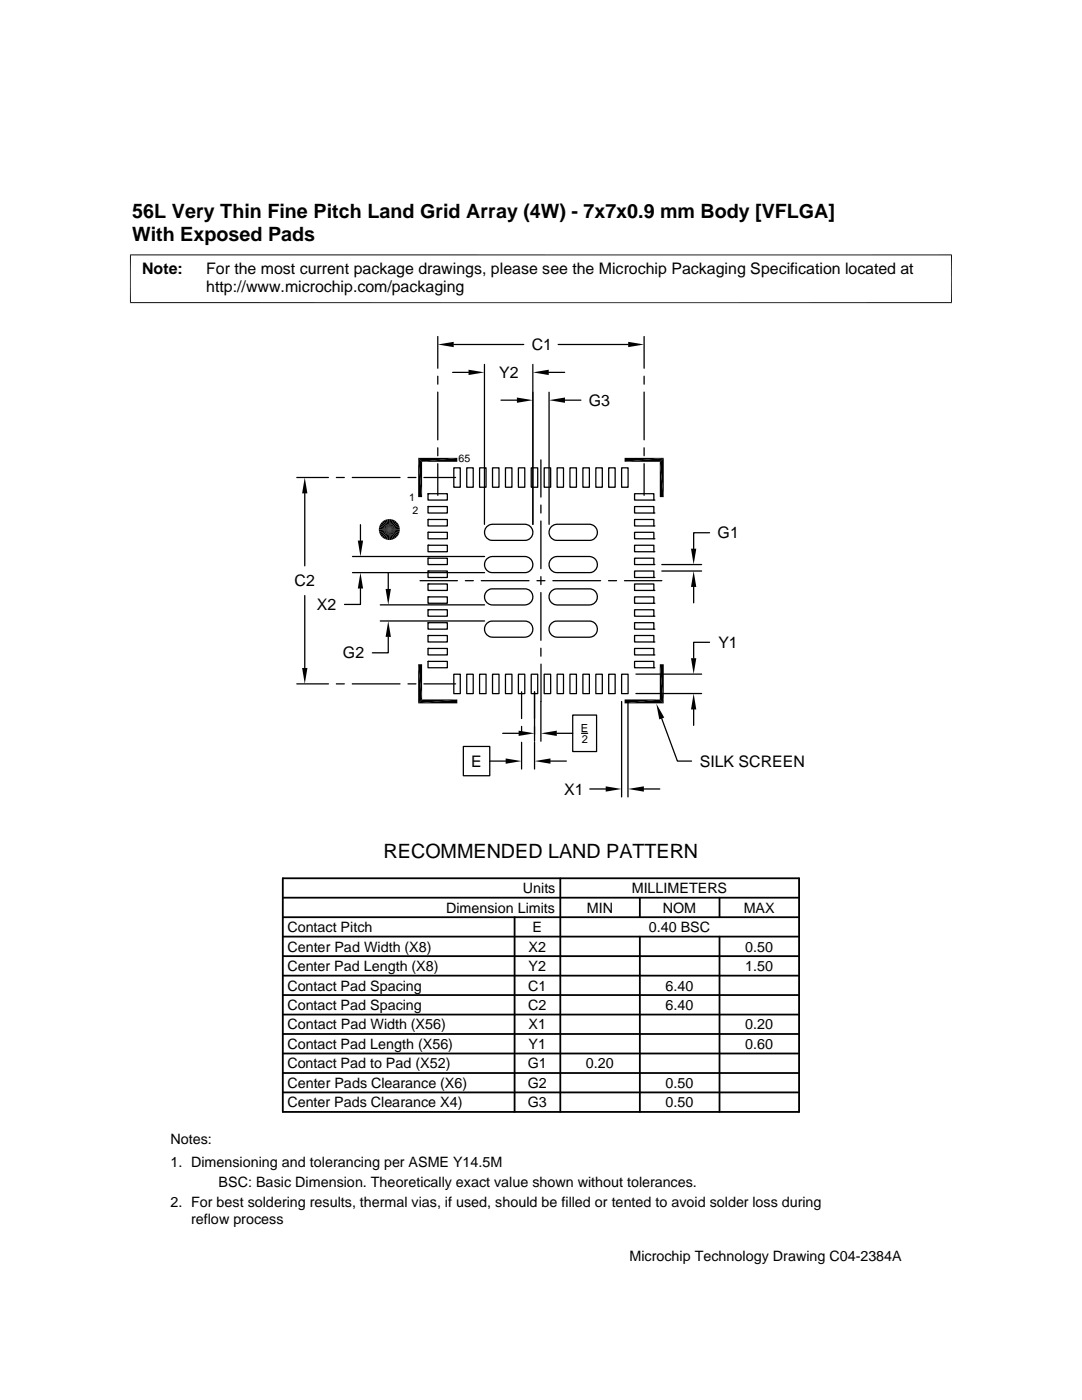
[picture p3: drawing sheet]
<svg xmlns="http://www.w3.org/2000/svg" width="216mm" height="279mm" viewBox="0 0 216 279" stroke-linecap="round" stroke-linejoin="round" font-family="sans-serif">
<g fill="none" stroke="#000" stroke-width=".25">
<path d="M87.4 67.2v6.3M87.4 75.1v1.6M87.4 78.3v9.5M90.3 74.3h3.2M90.5 68.7h14M96.7 72.7v31.9M100 79.9h3.1M106.3 72.7v31.9M109.5 74.3h3.2M109.6 78.3v26.3M111.4 68.7h13.9M112.7 79.9h3.2"/>
<path d="M128.5 67.2v6.3M128.5 75.1v1.6M128.5 78.3v9.5M59.2 95.3h6.3M60.8 98.5v14.4M67.1 95.3h1.6M70.3 95.3h9.5M81.4 95.3h1.6M84.6 95.3h6.3M85.4 98.5h3.9v1.3h-3.9zM85.4 98.5h.1M87.4 89.4v1.6"/>
<path d="M87.4 92.5v6.3M90.6 93.4h1.2v3.8h-1.2zM93.1 93.4h1.3v3.8h-1.3zM95.7 93.4h1.3v3.8h-1.3zM98.3 93.4h1.3v3.8h-1.3zM100.9 93.4h1.3v3.8h-1.3zM103.4 93.4h1.3v3.8h-1.3zM106 93.4h1.3v3.8h-1.3zM107.9 91.8v7.4M108.6 93.4h1.3v3.8h-1.3zM111.2 93.4h1.2v3.8h-1.2zM113.7 93.4h1.3v3.8h-1.3z"/>
<path d="M116.3 93.4h1.3v3.8h-1.3zM118.9 93.4h1.3v3.8h-1.3zM121.5 93.4h1.2v3.8h-1.2zM124 93.4h1.3v3.8h-1.3zM126.6 98.5h3.9v1.3h-3.9zM128.5 89.4v1.6M128.5 92.5v6.3M130.5 99.8h.1M60.8 118.9v14.4M70.3 111.1h26.4M70.3 114.3h26.4M71.9 117.5v3.1h-3.2"/>
<path d="M71.9 104.7v3.2M77.5 114.4v3.1M83.8 115.9h7.5M85.4 101.1h3.9v1.3h-3.9zM85.4 101.1h.1M85.4 103.7h3.9v1.3h-3.9zM85.4 103.7h.1M85.4 106.2h3.9v1.3h-3.9zM85.4 106.2h.1M85.4 108.8h3.9v1.3h-3.9zM85.4 108.8h.1M85.4 111.4h3.9v1.3h-3.9z"/>
<path d="M85.4 111.4h.1M85.4 114h3.9v1.3h-3.9zM85.4 114h.1M85.4 116.5h3.9v1.3h-3.9zM85.4 116.5h.1M85.4 119.1h3.9v1.3h-3.9zM85.4 119.1h.1M92.9 115.9h1.5M96 115.9h9.6M97 118.2l.9-.7h6.8a1.61 1.61 0 0 1 1.6 1.6 1.61 1.61 0 0 1-1.6 1.6h-6.4a1.62 1.62 0 0 1-1.3-2.5zM97 111.7l.4-.3 .9-.3h6.4a1.61 1.61 0 0 1 1.6 1.6 1.61 1.61 0 0 1-1.6 1.6h-6.4a1.6 1.6 0 0 1-1.5-.9 1.6 1.6 0 0 1 .2-1.7zM97 105.3l.4-.4 .9-.3h6.4a1.61 1.61 0 0 1 1.6 1.6 1.61 1.61 0 0 1-1.6 1.6h-6.4a1.6 1.6 0 0 1-1.5-.8 1.6 1.6 0 0 1 .2-1.7z"/>
<path d="M107.1 115.9h1.6M107.9 100.8v1.6M107.9 104v9.5M107.9 115.1v1.6M107.9 118.3v9.5M109.9 118.2l.9-.7h6.8a1.61 1.61 0 0 1 1.6 1.6 1.61 1.61 0 0 1-1.6 1.6h-6.4a1.62 1.62 0 0 1-1.5-.9 1.62 1.62 0 0 1 .2-1.6zM109.9 111.7l.4-.4 .9-.2h6.4a1.61 1.61 0 0 1 1.6 1.6 1.61 1.61 0 0 1-1.6 1.6h-6.4a1.6 1.6 0 0 1-1.5-.9 1.6 1.6 0 0 1 .2-1.7zM109.9 105.3l.4-.4 .9-.3h6.4a1.61 1.61 0 0 1 1.6 1.6 1.61 1.61 0 0 1-1.6 1.6h-6.4a1.6 1.6 0 0 1-1.5-.8 1.6 1.6 0 0 1 .2-1.7zM110.3 115.9h9.5M121.4 115.9h1.6M124.6 115.9h7.5M126.6 119.1h3.9v1.3h-3.9z"/>
<path d="M126.6 116.5h3.9v1.3h-3.9zM126.6 114h3.9v1.3h-3.9zM126.6 111.4h3.9v1.3h-3.9zM126.6 108.8h3.9v1.3h-3.9zM126.6 106.2h3.9v1.3h-3.9zM126.6 103.7h3.9v1.3h-3.9zM126.6 101.1h3.9v1.3h-3.9zM130.5 117.8h.1M130.5 115.3h.1M130.5 112.7h.1M130.5 110.1h.1M130.5 107.5h.1"/>
<path d="M130.5 105h.1M130.5 102.4h.1M132.1 114h7.9M132.1 112.7h7.9M138.4 117.1v3.2M141.6 106.3h-3.2v3.2M59.2 136.5h6.3M67.1 136.5h1.6M70.3 136.5h9.5M75.9 120.7h20.8M75.9 123.9h20.8M77.5 127.1v3.2h-3.2"/>
<path d="M81.4 136.5h1.6M84.6 136.5h6.3M85.4 121.7h3.9v1.3h-3.9zM85.4 121.7h.1M85.4 124.3h3.9v1.3h-3.9zM85.4 124.3h.1M85.4 126.8h3.9v1.3h-3.9zM85.4 126.8h.1M85.4 129.4h3.9v1.3h-3.9zM85.4 129.4h.1M85.4 132h3.9v1.3h-3.9zM85.4 132h.1"/>
<path d="M90.6 134.6h1.2v3.8h-1.2zM93.1 134.6h1.3v3.8h-1.3zM95.7 134.6h1.3v3.8h-1.3zM97 124.6l.9-.6h6.8a1.61 1.61 0 0 1 1.6 1.6 1.61 1.61 0 0 1-1.6 1.6h-6.4a1.62 1.62 0 0 1-1.3-2.6zM98.3 134.6h1.3v3.8h-1.3zM100.9 134.6h1.3v3.8h-1.3zM103.4 134.6h1.3v3.8h-1.3zM104.1 138.1v5.3M106 134.6h1.3v3.8h-1.3zM106.7 138.1v9.8M107.9 129.4v1.6M107.9 132.5v15.4"/>
<path d="M108.6 134.6h1.3v3.8h-1.3zM109.9 124.6l.9-.6h6.8a1.61 1.61 0 0 1 1.6 1.6 1.61 1.61 0 0 1-1.6 1.6h-6.4a1.62 1.62 0 0 1-1.5-.9 1.62 1.62 0 0 1 .2-1.7zM111.2 134.6h1.2v3.8h-1.2zM113.7 134.6h1.3v3.8h-1.3zM116.3 134.6h1.3v3.8h-1.3zM118.9 134.6h1.3v3.8h-1.3zM121.5 134.6h1.2v3.8h-1.2zM124 140v19M124 134.6h1.3v3.8h-1.3zM125.3 140v19M126.6 132h3.9v1.3h-3.9zM126.6 129.4h3.9v1.3h-3.9z"/>
<path d="M126.6 126.8h3.9v1.3h-3.9zM126.6 124.3h3.9v1.3h-3.9zM126.6 121.7h3.9v1.3h-3.9zM126.9 138.4h13.1M126.9 134.5h13.1M130.5 133.3h.1M130.5 130.7h.1M130.5 128.1h.1M130.5 125.6h.1M130.5 123h.1M130.5 120.4h.1M141.6 128.2h-3.2v3.2"/>
<path d="M92.5 149h5.2v5.8h-5.2zM97.7 151.9h3.2M100.3 146.3h3.2M104.1 145v1.6M104.1 148.1v5.4M106.7 148.1v5.4M109.8 151.9h3.2M111.1 146.3h3.2M114.3 142.7h4.7v7.3h-4.7zM116.1 146.3h1.2M117.7 157.5h3.2M128.5 157.5h3.2"/>
<path d="M132 143.4l3.2 8.5h2.8M138.4 141.6v3.2"/>
</g>
<g fill="none" stroke="#000" stroke-width=".36">
<path d="M56.4 179.2h103M56.4 175.3h103v46.6h-103zM111.8 175.3v46.6M127.7 179.2v3.8M143.6 179.2v3.8M56.4 183h103M56.4 190.8h103M56.4 186.9h103M56.4 194.7h103M56.4 198.6h103M102.7 183v38.9M127.7 186.9v35"/>
<path d="M143.6 186.9v35M56.4 202.5h103M56.4 206.4h103M56.4 214.1h103M56.4 210.2h103M56.4 218h103"/>
</g>
<g fill="#000">
<path d="M87.4 68.7l3.1-.5v1.1zM93.5 73.8l3.2 .5-3.2 .5zM103.1 79.3l3.2 .6-3.2 .5zM106.3 74.3l3.2-.5v1zM109.6 79.9l3.1-.6v1.1zM125.3 68.2l3.2 .5-3.2 .6zM60.8 95.3l.5 3.2h-1zM83.4 91.4l.8 7.8h-.8zM83.4 91.4h7.8l-7 .8zM83.4 91.4l.8 .8v7zM84.2 92.2l7-.8v.8zM124.6 91.4h7.8l-7.8 .8z"/>
<path d="M124.6 92.2l7.8-.8-.7 .8zM131.7 92.2l.7 7h-.7zM131.7 92.2l.7-.8v7.8zM71.4 107.9h1.1l-.6 3.2zM71.9 114.3l.6 3.2h-1.1zM75.6 106.1l2.1-.4-1.9 .8zM75.8 104.9l1.9 .8-2.1-.4zM75.8 106.5l1.9-.8-1.8 1.1zM75.9 104.5l1.8 1.2-1.9-.8zM75.9 106.8l1.8-1.1-1.5 1.5zM76.2 104.2l1.5 1.5-1.8-1.2zM77.7 105.7l-1.2 1.7-.3-.2z"/>
<path d="M76.2 104.2l.3-.3 1.2 1.8zM77.7 105.7l-.8 1.9-.4-.2zM76.5 103.9l.4-.2 .8 2zM77.7 105.7l-.4 2-.4-.1zM76.9 117.5h1.1l-.5 3.2zM76.9 103.7l.4-.1 .4 2.1zM77.7 105.7l.8 1.9-.4 .1zM78.1 103.6l.4 .1-.8 2zM77.7 105.7l1.1 1.7-.3 .2zM78.5 103.7l.3 .2-1.1 1.8zM77.7 105.7l1.5 1.5-.4 .2zM78.8 103.9l.4 .3-1.5 1.5z"/>
<path d="M77.7 105.7l1.7 1.1-.2 .4zM77.7 105.7l1.5-1.5 .2 .3zM77.7 105.7l1.9 .8-.2 .3zM77.7 105.7l1.7-1.2 .2 .4zM77.7 105.7l2 .4-.1 .4zM77.7 105.7l1.9-.8 .1 .4zM138.4 114l.5 3.1h-1zM137.9 109.5h1l-.5 3.2zM60.3 133.3h1l-.5 3.2zM77.5 123.9l.5 3.2h-1.1zM83.4 132.6h.8v7zM84.2 139.6h7l-7.8 .8z"/>
<path d="M131.7 132.6l.7 7.8-.7-.8zM124.6 139.6h7.1l-7.1 .8zM131.7 132.6h.7v7.8zM137.9 131.4h1l-.5 3.1zM83.4 132.6l.8 7-.8 .8zM83.4 140.4l7.8-.8v.8zM100.9 151.4l3.2 .5-3.2 .5zM103.5 145.8l3.2 .5-3.2 .6zM106.7 151.9l3.1-.5v1zM107.9 146.3l3.2-.5v1.1zM120.9 156.9l3.1 .6-3.1 .5zM125.3 157.5l3.2-.6v1.1z"/>
<path d="M131 140.4l1.5 2.8-.9 .4zM124.6 140.4l7.1-.8 .7 .8zM138.4 138.4l.5 3.2h-1z"/>
</g>
<path d="M77.9 103.6v4.2M79.8 105.5h-4.2" fill="none" stroke="#000" stroke-width=".42"/>
<path d="M75.6 105.9h4.2M77.5 103.6v4.2" fill="none" stroke="#000" stroke-width=".4"/>
<path d="M26 50.8v9.7M189.9 50.8v9.7M189.9 50.9h-164M25.9 60.4h164" fill="none" stroke="#000" stroke-width=".2"/>
<g font-size="3.9">
<text x="26.4" y="43.5">56L Very Thin Fine Pitch Land Grid Array (4W) - 7x7x0.9 mm Body [VFLGA]</text>
<text x="26.4" y="48">With Exposed Pads</text>
<text x="76.5" y="171.1">RECOMMENDED LAND PATTERN</text>
</g>
<g font-size="3.2">
<text x="28.4" y="54.6">Note:</text>
<text x="41.1" y="54.6">For the most current package drawings, please see the Microchip Packaging Specification located at</text>
<text x="41.1" y="58.3">http://www.microchip.com/packaging</text>
<text x="106.1" y="69.9">C1</text>
<text x="99.6" y="75.5">Y2</text>
<text x="117.5" y="81">G3</text>
<text x="143.2" y="107.4">G1</text>
<text x="58.8" y="117">C2</text>
<text x="63.2" y="121.8">X2</text>
<text x="68.4" y="131.4">G2</text>
<text x="143.3" y="129.3">Y1</text>
<text x="94" y="153">E</text>
<text x="139.6" y="153.1">SILK SCREEN</text>
<text x="112.6" y="158.6">X1</text>
</g>
<g font-size="2.9">
<text x="104.3" y="178.2">Units</text>
<text x="126" y="178.2">MILLIMETERS</text>
<text x="89" y="182.1">Dimension Limits</text>
<text x="117.1" y="182.1">MIN</text>
<text x="132.3" y="182.1">NOM</text>
<text x="148.4" y="182.1">MAX</text>
<text x="57.3" y="189.9">Center Pad Width (X8)</text>
<text x="57.3" y="186">Contact Pitch</text>
<text x="105.5" y="189.9">X2</text>
<text x="106.3" y="186">E</text>
<text x="129.5" y="186">0.40 BSC</text>
<text x="148.7" y="189.9">0.50</text>
<text x="57.3" y="197.7">Contact Pad Spacing</text>
<text x="57.3" y="193.8">Center Pad Length (X8)</text>
<text x="105.4" y="197.7">C1</text>
<text x="105.5" y="193.8">Y2</text>
<text x="132.8" y="197.7">6.40</text>
<text x="148.7" y="193.8">1.50</text>
<text x="57.3" y="201.6">Contact Pad Spacing</text>
<text x="105.4" y="201.6">C2</text>
<text x="132.8" y="201.6">6.40</text>
<text x="57.3" y="209.3">Contact Pad Length (X56)</text>
<text x="57.3" y="205.4">Contact Pad Width (X56)</text>
<text x="105.5" y="209.3">Y1</text>
<text x="105.5" y="205.4">X1</text>
<text x="148.7" y="209.3">0.60</text>
<text x="148.7" y="205.4">0.20</text>
<text x="57.3" y="213.2">Contact Pad to Pad (X52)</text>
<text x="105.3" y="213.2">G1</text>
<text x="116.9" y="213.2">0.20</text>
<text x="57.3" y="217.1">Center Pads Clearance (X6)</text>
<text x="57.3" y="221">Center Pads Clearance X4)</text>
<text x="105.3" y="221">G3</text>
<text x="105.3" y="217.1">G2</text>
<text x="132.8" y="217.1">0.50</text>
<text x="132.8" y="221">0.50</text>
<text x="34" y="228.3">Notes:</text>
<text x="34" y="232.9">1. Dimensioning and tolerancing per ASME Y14.5M</text>
<text x="43.6" y="236.9">BSC: Basic Dimension. Theoretically exact value shown without tolerances.</text>
<text x="34" y="241">2. For best soldering results, thermal vias, if used, should be filled or tented to avoid solder loss during</text>
<text x="38.1" y="244.3">reflow process</text>
<text x="125.6" y="251.7">Microchip Technology Drawing C04-2384A</text>
</g>
<g font-size="2.2">
<text x="115.9" y="146.1">E</text>
<text x="116.1" y="148.2">2</text>
</g>
<g font-size="2.1">
<text x="91.5" y="92.2">65</text>
<text x="81.7" y="99.9">1</text>
<text x="82.3" y="102.5">2</text>
</g>
</svg>
